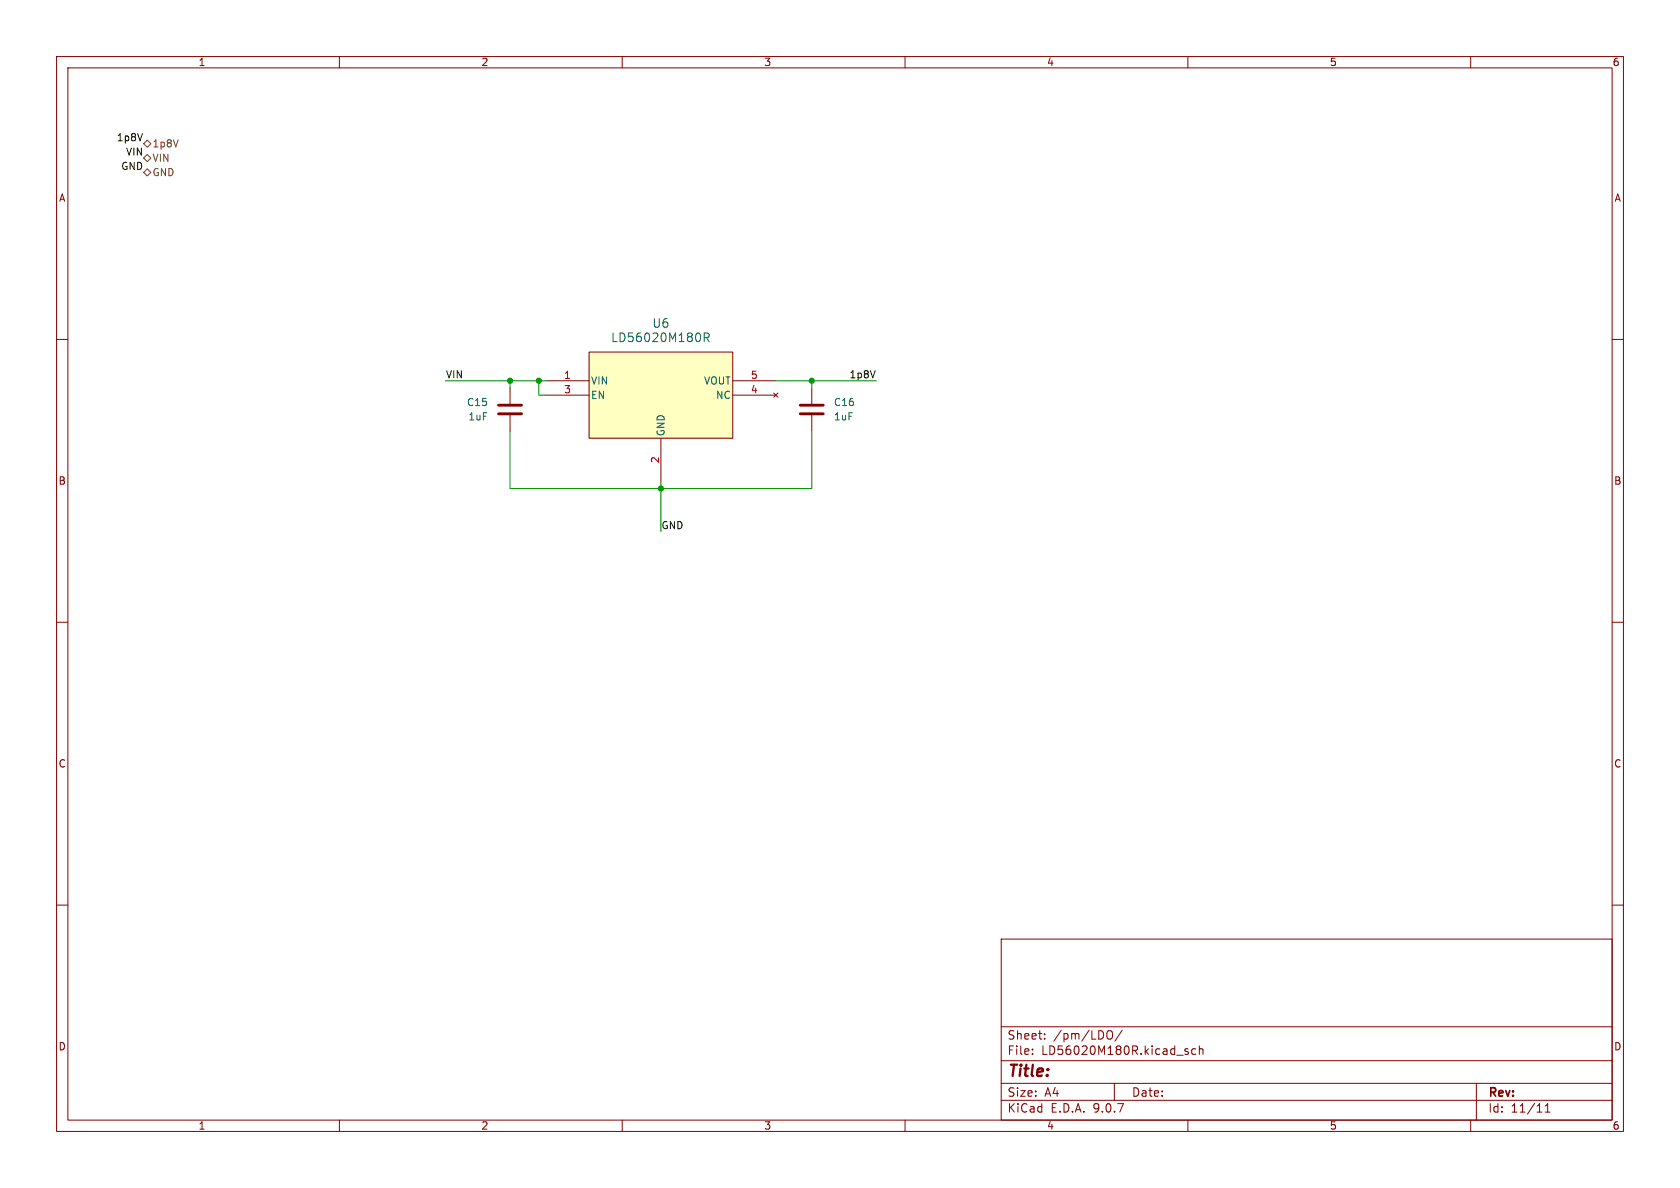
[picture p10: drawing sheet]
<svg xmlns="http://www.w3.org/2000/svg" width="297mm" height="210mm" viewBox="0 0 297 210" stroke-linecap="round" stroke-linejoin="round" font-family="sans-serif">
<g fill="none" stroke="#840000" stroke-width=".18">
<path d="M10 10h277v190h-277zM12 12h273v186h-273zM60 10v2M110 10v2M160 10v2M210 10v2M260 10v2M10 60h2M285 60h2M10 110h2M285 110h2M10 160h2"/>
<path d="M177 166h108v32h-108zM285 160h2M60 198v2M110 198v2M160 198v2M177 194.5h108M177 191.5h108M177 187.5h108M177 181.5h108M182.5 186.3v.1M182.5 185.5v.1M184.7 183.6v.1"/>
<path d="M184.7 182.8v.1M195.9 182.3a.5 .5 0 0 1 .5-.1 .5 .5 0 0 1 .3 .5v.5a.5 .5 0 0 1-.3 .5 .5 .5 0 0 1-.5-.1M197 191.5v3M198.4 182.1l-1.3 2M209.7 185.9l.3 .1 .1 .2-.2 .2h-.3M209.7 185.4l.3 .1M210 198v2M211.4 185.5l-.4-.1-.3 .3v.4l.1 .2h.6M212 185.5l.2-.1 .4 .1 .1 .9M212 184.9v1.5M260 198v2M261 191.5v6.5"/>
<path d="M273.2 196.6h.8M273.2 195.5l.4-.4v1.5"/>
</g>
<path d="M104.1 62.2h25.4v15.3h-25.4z" fill="#ffffc2"/>
<path d="M90.2 68.6v2.8M90.2 73.4v2.8M96.5 67.3h7.6M96.5 69.9h7.6M104.1 62.2h25.4v15.3h-25.4zM116.8 77.5v7.6M129.5 67.3h7.7M129.5 69.9h7.7M136.8 69.5l.7 .7M137.5 69.5l-.7 .7M143.5 68.6v2.8M143.5 73.4v2.8" fill="none" stroke="#840000" stroke-width=".18"/>
<path d="M124.5 59.7l.7-.1 .2-.2-.1-.4-.2-.1h-.6v1.5M124.9 59.7l.5 .7" fill="none" stroke="#006464" stroke-width=".18"/>
<path d="M88.1 71.6h4.1M88.1 73.2h4.1M141.5 71.6h4M141.5 73.2h4" fill="none" stroke="#840000" stroke-width=".51"/>
<path d="M25.4 30.5l.6-.7 .7 .7-.7 .6zM25.4 25.4l.6-.6 .7 .6-.7 .6zM25.4 27.9l.6-.6 .7 .6-.7 .7z" fill="none" stroke="#725600" stroke-width=".18"/>
<path d="M78.7 67.3h17.8M90.2 67.3v1.3M90.2 76.2v10.2h53.3v-10.2M95.2 67.3v2.6h1.3M137.2 67.3h17.7M143.5 67.3v1.3M116.8 85.1v8.9" fill="none" stroke="#009600" stroke-width=".18"/>
<g fill="#009600" stroke="#009600" stroke-width=".18">
<circle cx="95.2" cy="67.3" r=".46"/>
<circle cx="143.5" cy="67.3" r=".46"/>
<circle cx="90.2" cy="67.3" r=".46"/>
<circle cx="116.8" cy="86.4" r=".46"/>
</g>
<text font-size="2.8" fill="#840000" x="178" y="190.9">Title:</text>
<g font-size="2.1" fill="#006464">
<text x="115.2" y="58.1">U6</text>
<text x="107.9" y="60.7">LD56020M180R</text>
</g>
<g font-size="2.1" fill="#840000">
<text x="178" y="184">Sheet:</text>
<text x="186.2" y="184">/pm/LDO/</text>
<text x="178" y="186.7">File:</text>
<text x="184.1" y="186.7">LD56020M180R.kicad_sch</text>
<text x="178" y="196.9">KiCad</text>
<text x="178" y="194.1">Size:</text>
<text x="184.7" y="194.1">A4</text>
<text x="185.7" y="196.9">E.D.A.</text>
<text x="193.3" y="196.9">9.0.7</text>
<text x="200" y="194.1">Date:</text>
<text x="263" y="194.3">Rev:</text>
<text x="263" y="196.9">Id:</text>
<text x="267.1" y="196.9">11/11</text>
</g>
<g font-size="1.8" fill="#840000">
<text x="35" y="11.9">1</text>
<text x="85" y="11.9">2</text>
<text x="135" y="11.9">3</text>
<text x="185" y="11.9">4</text>
<text x="235" y="11.9">5</text>
<text x="285" y="11.9">6</text>
<text x="10.3" y="35.9">A</text>
<text x="285.3" y="35.9">A</text>
<text x="10.3" y="85.9">B</text>
<text x="285.3" y="85.9">B</text>
<text x="10.3" y="135.9">C</text>
<text x="285.3" y="135.9">C</text>
<text x="10.3" y="185.9">D</text>
<text x="285.3" y="185.9">D</text>
<text x="35" y="199.9">1</text>
<text x="85" y="199.9">2</text>
<text x="135" y="199.9">3</text>
<text x="185" y="199.9">4</text>
<text x="235" y="199.9">5</text>
<text x="285" y="199.9">6</text>
</g>
<g font-size="1.8" fill="#0f0f0f">
<text x="20.5" y="25.1">1p8V</text>
<text x="22.2" y="27.6">VIN</text>
<text x="21.3" y="30.1">GND</text>
<text x="78.7" y="67">VIN</text>
<text x="150.1" y="67">1p8V</text>
<text x="116.8" y="93.6">GND</text>
</g>
<g font-size="1.8" fill="#725600">
<text x="26.9" y="26.3">1p8V</text>
<text x="26.9" y="28.8">VIN</text>
<text x="26.9" y="31.3">GND</text>
</g>
<g font-size="1.8" fill="#006464">
<text x="82.5" y="72">C15</text>
<text x="104.4" y="68.2">VIN</text>
<text x="104.4" y="70.7">EN</text>
<text x="124.4" y="68.2">VOUT</text>
<text x="126.5" y="70.7">NC</text>
<text x="147.3" y="72">C16</text>
<text x="82.7" y="74.5">1uF</text>
<text x="117.7" y="77.2" transform="rotate(-90 117.7 77.2)">GND</text>
<text x="147.3" y="74.5">1uF</text>
</g>
<g font-size="1.8" fill="#a90000">
<text x="99.6" y="67.1">1</text>
<text x="99.6" y="69.6">3</text>
<text x="132.6" y="67.1">5</text>
<text x="132.6" y="69.6">4</text>
<text x="116.6" y="82" transform="rotate(-90 116.6 82)">2</text>
</g>
</svg>
